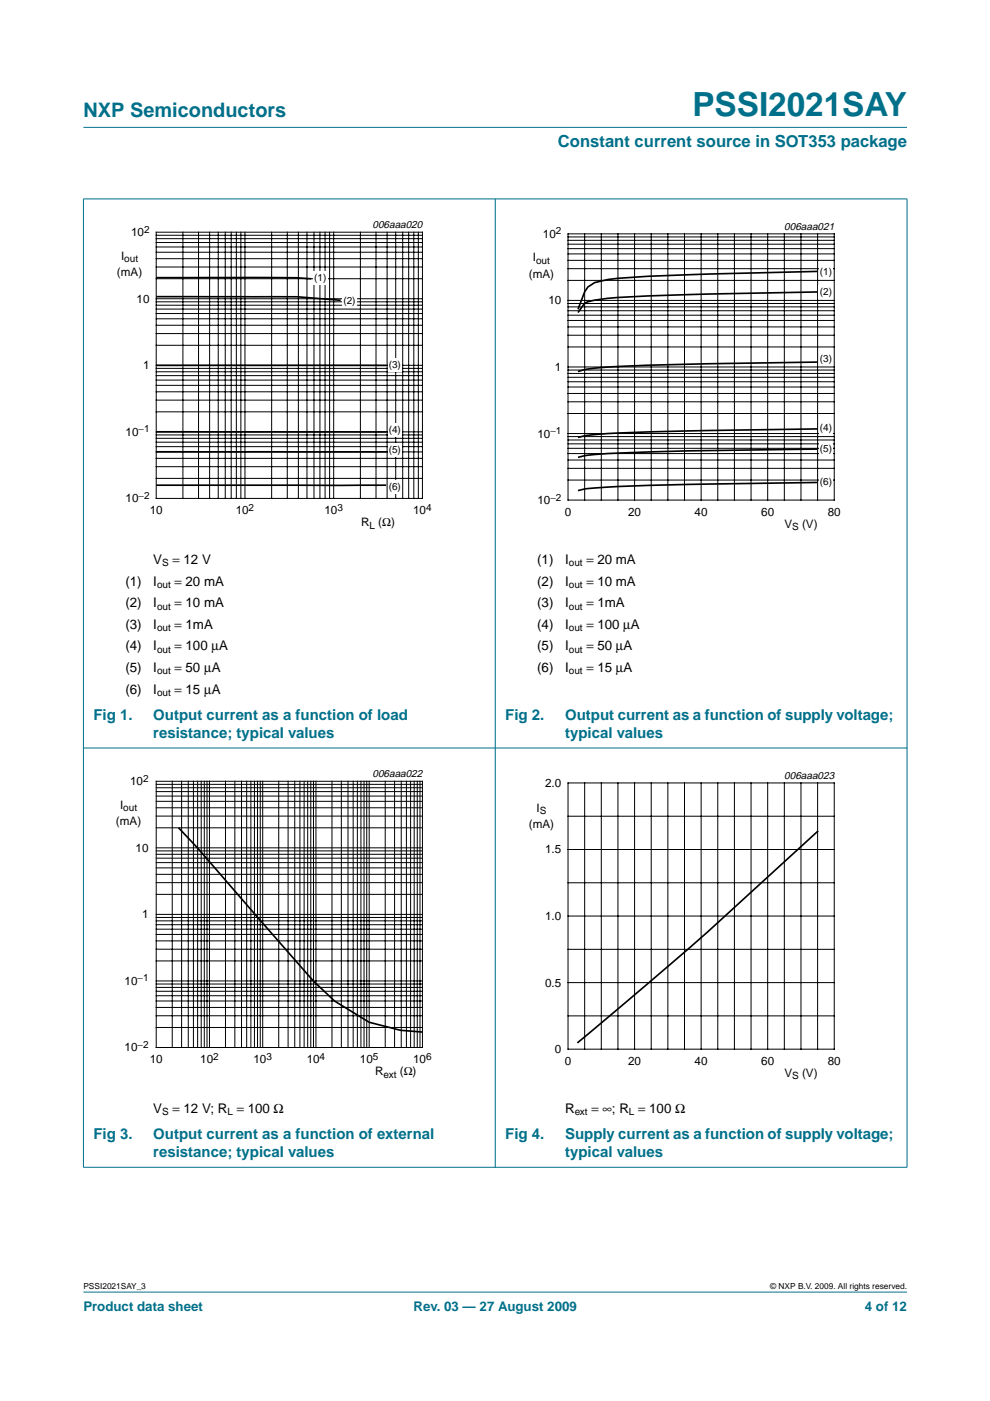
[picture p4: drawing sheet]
<svg xmlns="http://www.w3.org/2000/svg" width="210mm" height="297mm" viewBox="0 0 210 297" stroke-linecap="round" stroke-linejoin="round" font-family="sans-serif">
<g fill="#00708a" stroke="#00708a" stroke-width=".21">
<path d="M17.7 273.9h174.6z"/>
<path d="M17.7 27h174.6z"/>
<path d="M17.7 42.2v205.2z"/>
<path d="M105 42.1v205.4z"/>
<path d="M192.3 42.2v205.2z"/>
<path d="M17.6 42.2h174.8z"/>
<path d="M17.6 158.6h174.8z"/>
<path d="M17.6 247.5h174.8z"/>
</g>
<path d="M20.4 46.4h81.9v66.3h-81.9z" fill="none" stroke="#fff" stroke-width=".21"/>
<g fill="none" stroke="#000" stroke-width=".21">
<path d="M33.1 49.2h56.5v56.5h-56.5zM33.1 59.1h56.5M33.1 56.6h56.5M33.1 54.8h56.5M33.1 53.5h56.5M33.1 52.4h56.5M33.1 51.4h56.5M33.1 50.6h56.5M33.1 49.9h56.5M38.8 49.2v56.5M42.1 49.2v56.5M44.4 49.2v56.5"/>
<path d="M46.3 49.2v56.5M47.8 49.2v56.5M49 49.2v56.5M50.1 49.2v56.5M51.1 49.2v56.5M51.9 49.2v56.5M57.6 49.2v56.5M60.9 49.2v56.5M63.3 49.2v56.5M65.1 49.2v56.5M66.6 49.2v56.5M67.8 49.2v56.5"/>
<path d="M68.9 49.2v56.5M69.9 49.2v56.5M70.8 49.2v56.5M76.4 49.2v56.5M79.7 49.2v56.5M82.1 49.2v56.5M83.9 49.2v56.5M85.4 49.2v56.5M86.6 49.2v56.5M87.7 49.2v56.5M88.7 49.2v56.5M33.1 79.6h56.5"/>
<path d="M33.1 78.8h56.5M33.1 78.1h56.5M33.1 77.5h56.5M33.1 73.2h56.5M33.1 70.7h56.5M33.1 69h56.5M33.1 67.6h56.5M33.1 66.5h56.5M33.1 65.5h56.5M33.1 64.7h56.5M33.1 64h56.5M33.1 63.3h56.5"/>
<path d="M33.1 98.9h56.5M33.1 97.2h56.5M33.1 95.8h56.5M33.1 94.7h56.5M33.1 93.8h56.5M33.1 92.9h56.5M33.1 92.2h56.5M33.1 91.6h56.5M33.1 87.3h56.5M33.1 84.8h56.5M33.1 83.1h56.5M33.1 81.7h56.5"/>
<path d="M33.1 80.6h56.5M33.1 101.4h56.5"/>
</g>
<path d="M33.1 58.9h24.5h5.5l2.9 .2M33.1 77.5h48.8M33.1 62.9h30l9.1 .8M33.1 91.5l48.8 .1M33.1 95.8h48.8M33.1 102.9h48.8" fill="none" stroke="#000" stroke-width=".35"/>
<g fill="#fff">
<path d="M66.3 57.5h3.1v2.9h-3.1z"/>
<path d="M72.6 62.3h3v2.9h-3z"/>
<path d="M82.3 76h2.9v2.9h-2.9z"/>
<path d="M82.3 89.8h2.9v2.9h-2.9z"/>
<path d="M82.3 94h2.9v2.9h-2.9z"/>
<path d="M82.3 101.8h2.9v2.9h-2.9z"/>
</g>
<path d="M107.7 46.8h81.9v66.3h-81.9z" fill="none" stroke="#fff" stroke-width=".21"/>
<g fill="none" stroke="#000" stroke-width=".21">
<path d="M120.4 49.6h56.5v56.4h-56.5zM120.4 59.4h56.5M120.4 57h56.5M120.4 55.2h56.5M120.4 53.8h56.5M120.4 52.7h56.5M120.4 51.8h56.5M120.4 51h56.5M120.4 50.2h56.5M124 49.6v56.4M127.5 49.6v56.4M131 49.6v56.4"/>
<path d="M134.5 49.6v56.4M138.1 49.6v56.4M141.6 49.6v56.4M145.1 49.6v56.4M148.7 49.6v56.4M152.2 49.6v56.4M155.7 49.6v56.4M159.2 49.6v56.4M162.8 49.6v56.4M166.3 49.6v56.4M169.8 49.6v56.4M173.4 49.6v56.4"/>
<path d="M120.4 80h56.5M120.4 79.2h56.5M120.4 78.5h56.5M120.4 77.8h56.5M120.4 73.6h56.5M120.4 71.1h56.5M120.4 69.3h56.5M120.4 67.9h56.5M120.4 66.8h56.5M120.4 65.9h56.5M120.4 65.1h56.5M120.4 64.3h56.5"/>
<path d="M120.4 63.7h56.5M120.4 99.3h56.5M120.4 97.5h56.5M120.4 96.2h56.5M120.4 95.1h56.5M120.4 94.1h56.5M120.4 93.3h56.5M120.4 92.6h56.5M120.4 91.9h56.5M120.4 87.7h56.5M120.4 85.2h56.5M120.4 83.4h56.5"/>
<path d="M120.4 82.1h56.5M120.4 80.9h56.5M120.4 101.8h56.5"/>
</g>
<path d="M173.3 57.5a843.9 843.9 0 0 0-42.3 1.5l-2.1 .3-2.8 .6-1.4 .9-.7 1.1-1.4 3.7M173.3 76.8a1383.4 1383.4 0 0 0-42.3 .9l-2.1 .1a21.6 21.6 0 0 0-6.3 1M173.3 61.9a1033.8 1033.8 0 0 0-42.3 1.2 20.1 20.1 0 0 0-7 1.2l-1.4 2M173.3 90.9l-27.5 .5a237.4 237.4 0 0 0-21.1 .9l-2.1 .4M173.3 95.2a1176.4 1176.4 0 0 0-42.3 .9l-2.1 .1a24.6 24.6 0 0 0-6.3 .8M173.3 102.3l-27.5 .4a229.4 229.4 0 0 0-21.8 1l-1.4 .3" fill="none" stroke="#000" stroke-width=".35"/>
<g fill="#fff">
<path d="M173.7 56.2h2.8v2.9h-2.8z"/>
<path d="M173.6 60.5h2.8v2.9h-2.8z"/>
<path d="M173.7 74.7h2.8v2.9h-2.8z"/>
<path d="M173.7 89.2h2.8v3h-2.8z"/>
<path d="M173.7 93.8h2.8v2.9h-2.8z"/>
<path d="M173.7 100.8h2.8v2.9h-2.8z"/>
</g>
<path d="M20.4 162.8h81.9v66.3h-81.9zM107.7 163.2h81.9v66.3h-81.9z" fill="none" stroke="#fff" stroke-width=".21"/>
<g fill="none" stroke="#000" stroke-width=".21">
<path d="M33.1 165.6h56.5v56.5h-56.5zM33.1 179.8h56.5M33.1 175.5h56.5M33.1 173h56.5M33.1 171.3h56.5M33.1 169.9h56.5M33.1 168.8h56.5M33.1 167.8h56.5M33.1 167h56.5M33.1 166.3h56.5M36.5 165.6v56.5M38.5 165.6v56.5"/>
<path d="M39.9 165.6v56.5M41 165.6v56.5M41.9 165.6v56.5M42.7 165.6v56.5M43.3 165.6v56.5M43.9 165.6v56.5M44.4 165.6v56.5M47.8 165.6v56.5M49.8 165.6v56.5M51.2 165.6v56.5M52.3 165.6v56.5M53.2 165.6v56.5"/>
<path d="M53.9 165.6v56.5M54.6 165.6v56.5M55.2 165.6v56.5M55.7 165.6v56.5M59.1 165.6v56.5M61.1 165.6v56.5M62.5 165.6v56.5M63.6 165.6v56.5M64.5 165.6v56.5M65.2 165.6v56.5M65.9 165.6v56.5M66.5 165.6v56.5"/>
<path d="M67 165.6v56.5M70.4 165.6v56.5M72.4 165.6v56.5M73.8 165.6v56.5M74.9 165.6v56.5M75.8 165.6v56.5M76.5 165.6v56.5M77.2 165.6v56.5M77.8 165.6v56.5M78.3 165.6v56.5M81.7 165.6v56.5M83.7 165.6v56.5"/>
<path d="M85.1 165.6v56.5M86.2 165.6v56.5M87.1 165.6v56.5M87.8 165.6v56.5M88.5 165.6v56.5M89 165.6v56.5M120.4 166h56.5v56.4h-56.5zM120.4 173.1h56.5M124 166v56.4M127.5 166v56.4M131 166v56.4M134.5 166v56.4"/>
<path d="M138.1 166v56.4M141.6 166v56.4M145.1 166v56.4M148.7 166v56.4M152.2 166v56.4M155.7 166v56.4M159.2 166v56.4M162.8 166v56.4M166.3 166v56.4M169.8 166v56.4M173.4 166v56.4M33.1 199.5h56.5"/>
<path d="M33.1 198.1h56.5M33.1 197h56.5M33.1 196.1h56.5M33.1 195.2h56.5M33.1 194.5h56.5M33.1 193.9h56.5M33.1 189.6h56.5M33.1 187.1h56.5M33.1 185.4h56.5M33.1 184h56.5M33.1 182.9h56.5M33.1 181.9h56.5"/>
<path d="M33.1 181.1h56.5M33.1 180.4h56.5M120.4 187.2h56.5M120.4 194.2h56.5M120.4 180.1h56.5M33.1 217.8h56.5M33.1 215.4h56.5M33.1 213.6h56.5M33.1 212.2h56.5M33.1 211.1h56.5M33.1 210.2h56.5M33.1 209.4h56.5"/>
<path d="M33.1 208.6h56.5M33.1 208h56.5M33.1 203.7h56.5M33.1 201.3h56.5M120.4 215.4h56.5M120.4 201.3h56.5M120.4 208.3h56.5"/>
</g>
<path d="M37.9 175.5l4 4.3 24.5 28.2 4.5 4.2 7.4 4.5 6.6 1.7 4.7 .4M173.3 176.3a901.6 901.6 0 0 1-42.3 37.6l-8.4 7.1" fill="none" stroke="#000" stroke-width=".35"/>
<text font-size="7.1" fill="#00708a" x="146.8" y="24.7">PSSI2021SAY</text>
<text font-size="4.2" fill="#00708a" x="17.7" y="24.9">NXP Semiconductors</text>
<text font-size="3.5" fill="#00708a" x="118.3" y="31.1">Constant current source in SOT353 package</text>
<g font-size="3.2" fill="#00708a">
<text x="19.8" y="152.6">Fig 1.</text>
<text x="32.5" y="152.6">Output current as a function of load</text>
<text x="107.1" y="152.6">Fig 2.</text>
<text x="119.8" y="152.6">Output current as a function of supply voltage;</text>
<text x="32.5" y="156.5">resistance; typical values</text>
<text x="119.8" y="156.5">typical values</text>
<text x="19.8" y="241.5">Fig 3.</text>
<text x="32.5" y="241.5">Output current as a function of external</text>
<text x="32.5" y="245.4">resistance; typical values</text>
<text x="107.1" y="241.5">Fig 4.</text>
<text x="119.8" y="241.5">Supply current as a function of supply voltage;</text>
<text x="119.8" y="245.4">typical values</text>
</g>
<g font-size="2.8">
<text x="32.5" y="119.6">V</text>
<text x="36.6" y="119.6">= 12 V</text>
<text x="113.9" y="119.6">(1)</text>
<text x="119.8" y="119.6">I</text>
<text x="124.3" y="119.6">= 20 mA</text>
<text x="26.6" y="124.1">(1)</text>
<text x="32.5" y="124.1">I</text>
<text x="37" y="124.1">= 20 mA</text>
<text x="113.9" y="124.1">(2)</text>
<text x="119.8" y="124.1">I</text>
<text x="124.3" y="124.1">= 10 mA</text>
<text x="26.6" y="128.7">(2)</text>
<text x="32.5" y="128.7">I</text>
<text x="37" y="128.7">= 10 mA</text>
<text x="113.9" y="128.7">(3)</text>
<text x="119.8" y="128.7">I</text>
<text x="124.3" y="128.7">= 1mA</text>
<text x="26.6" y="133.3">(3)</text>
<text x="26.6" y="137.9">(4)</text>
<text x="32.5" y="133.3">I</text>
<text x="32.5" y="137.9">I</text>
<text x="37" y="133.3">= 1mA</text>
<text x="37" y="137.9">= 100 µA</text>
<text x="113.9" y="137.9">(5)</text>
<text x="113.9" y="133.3">(4)</text>
<text x="119.8" y="137.9">I</text>
<text x="119.8" y="133.3">I</text>
<text x="124.3" y="133.3">= 100 µA</text>
<text x="124.3" y="137.9">= 50 µA</text>
<text x="26.6" y="142.5">(5)</text>
<text x="32.5" y="142.5">I</text>
<text x="37" y="142.5">= 50 µA</text>
<text x="113.9" y="142.5">(6)</text>
<text x="119.8" y="142.5">I</text>
<text x="124.3" y="142.5">= 15 µA</text>
<text x="26.6" y="147.1">(6)</text>
<text x="32.5" y="147.1">I</text>
<text x="37" y="147.1">= 15 µA</text>
<text x="32.5" y="236">V</text>
<text x="36.6" y="236">= 12 V; R = 100 Ω</text>
<text x="119.8" y="236">R</text>
<text x="125.4" y="236">= ∞; R = 100 Ω</text>
</g>
<g font-size="2.8" fill="#00708a">
<text x="17.7" y="278">Product data sheet</text>
<text x="87.7" y="278">Rev. 03 — 27 August 2009</text>
<text x="183.4" y="278">4 of 12</text>
</g>
<g font-size="2.5">
<text x="27.8" y="50.1">10</text>
<text x="115.1" y="50.4">10</text>
<text x="24.8" y="58.5">(mA)</text>
<text x="25.7" y="55.1">I</text>
<text x="112.1" y="58.9">(mA)</text>
<text x="113" y="55.4">I</text>
<text x="29" y="64.2">10</text>
<text x="116.3" y="64.5">10</text>
<text x="30.3" y="78.3">1</text>
<text x="117.7" y="78.7">1</text>
<text x="26.6" y="92.4">10</text>
<text x="113.9" y="92.8">10</text>
<text x="26.6" y="106.5">10</text>
<text x="113.9" y="106.9">10</text>
<text x="31.7" y="109.1">10</text>
<text x="50" y="109.1">10</text>
<text x="68.8" y="109.1">10</text>
<text x="76.6" y="111.6">R</text>
<text x="80.2" y="111.6">(Ω)</text>
<text x="87.6" y="109.1">10</text>
<text x="119.7" y="109.4">0</text>
<text x="133.2" y="109.4">20</text>
<text x="147.3" y="109.4">40</text>
<text x="161.4" y="109.4">60</text>
<text x="166.3" y="112">V</text>
<text x="170.1" y="112">(V)</text>
<text x="175.5" y="109.4">80</text>
<text x="27.6" y="166.5">10</text>
<text x="115.6" y="166.8">2.0</text>
<text x="25.5" y="171.5">I</text>
<text x="113.7" y="172.1">I</text>
<text x="24.6" y="175">(mA)</text>
<text x="112.1" y="175.6">(mA)</text>
<text x="28.8" y="180.6">10</text>
<text x="115.6" y="181">1.5</text>
<text x="30.1" y="194.7">1</text>
<text x="115.6" y="195.1">1.0</text>
<text x="26.4" y="208.8">10</text>
<text x="115.6" y="209.2">0.5</text>
<text x="26.4" y="222.9">10</text>
<text x="31.7" y="225.5">10</text>
<text x="42.4" y="225.5">10</text>
<text x="53.7" y="225.5">10</text>
<text x="65" y="225.5">10</text>
<text x="76.3" y="225.5">10</text>
<text x="87.6" y="225.5">10</text>
<text x="117.7" y="223.3">0</text>
<text x="119.7" y="225.8">0</text>
<text x="133.2" y="225.8">20</text>
<text x="147.3" y="225.8">40</text>
<text x="161.4" y="225.8">60</text>
<text x="175.5" y="225.8">80</text>
<text x="79.5" y="228">R</text>
<text x="84.8" y="228">(Ω)</text>
<text x="166.3" y="228.4">V</text>
<text x="170.1" y="228.4">(V)</text>
</g>
<g font-size="2.2">
<text x="79" y="48.4">006aaa020</text>
<text x="166.3" y="48.7">006aaa021</text>
<text x="79" y="164.8">006aaa022</text>
<text x="166.3" y="165.2">006aaa023</text>
</g>
<g font-size="2.1">
<text x="30.5" y="49.3">2</text>
<text x="117.8" y="49.7">2</text>
<text x="26.4" y="55.5">out</text>
<text x="66.6" y="59.6">(1)</text>
<text x="113.7" y="55.9">out</text>
<text x="173.8" y="58.3">(1)</text>
<text x="72.8" y="64.4">(2)</text>
<text x="173.8" y="62.6">(2)</text>
<text x="173.8" y="76.8">(3)</text>
<text x="82.4" y="78.1">(3)</text>
<text x="29.4" y="91.7">−1</text>
<text x="82.4" y="91.8">(4)</text>
<text x="116.7" y="92">−1</text>
<text x="173.8" y="91.3">(4)</text>
<text x="173.8" y="95.9">(5)</text>
<text x="82.4" y="96.1">(5)</text>
<text x="29.4" y="105.8">−2</text>
<text x="82.4" y="103.9">(6)</text>
<text x="116.7" y="106.1">−2</text>
<text x="173.8" y="102.8">(6)</text>
<text x="52.7" y="108.3">2</text>
<text x="71.5" y="108.3">3</text>
<text x="78.3" y="112.1">L</text>
<text x="90.4" y="108.3">4</text>
<text x="168" y="112.4">S</text>
<text x="33.3" y="124.6">out</text>
<text x="34.4" y="120.1">S</text>
<text x="120.6" y="120.1">out</text>
<text x="120.6" y="124.6">out</text>
<text x="33.3" y="129.2">out</text>
<text x="120.6" y="129.2">out</text>
<text x="33.3" y="133.8">out</text>
<text x="120.6" y="133.8">out</text>
<text x="33.3" y="138.4">out</text>
<text x="33.3" y="143">out</text>
<text x="120.6" y="138.4">out</text>
<text x="120.6" y="143">out</text>
<text x="33.3" y="147.6">out</text>
<text x="30.3" y="165.8">2</text>
<text x="26.1" y="172">out</text>
<text x="114.4" y="172.6">S</text>
<text x="29.2" y="208.1">−1</text>
<text x="29.2" y="222.2">−2</text>
<text x="45.2" y="224.7">2</text>
<text x="56.5" y="224.7">3</text>
<text x="67.8" y="224.7">4</text>
<text x="79.1" y="224.7">5</text>
<text x="90.4" y="224.7">6</text>
<text x="81.3" y="228.5">ext</text>
<text x="168" y="228.9">S</text>
<text x="34.4" y="236.5">S</text>
<text x="48.2" y="236.5">L</text>
<text x="121.9" y="236.5">ext</text>
<text x="133.4" y="236.5">L</text>
</g>
<g font-size="1.8">
<text x="17.7" y="273.4">PSSI2021SAY_3</text>
<text x="163.3" y="273.4">© NXP B.V. 2009. All rights reserved.</text>
</g>
</svg>
